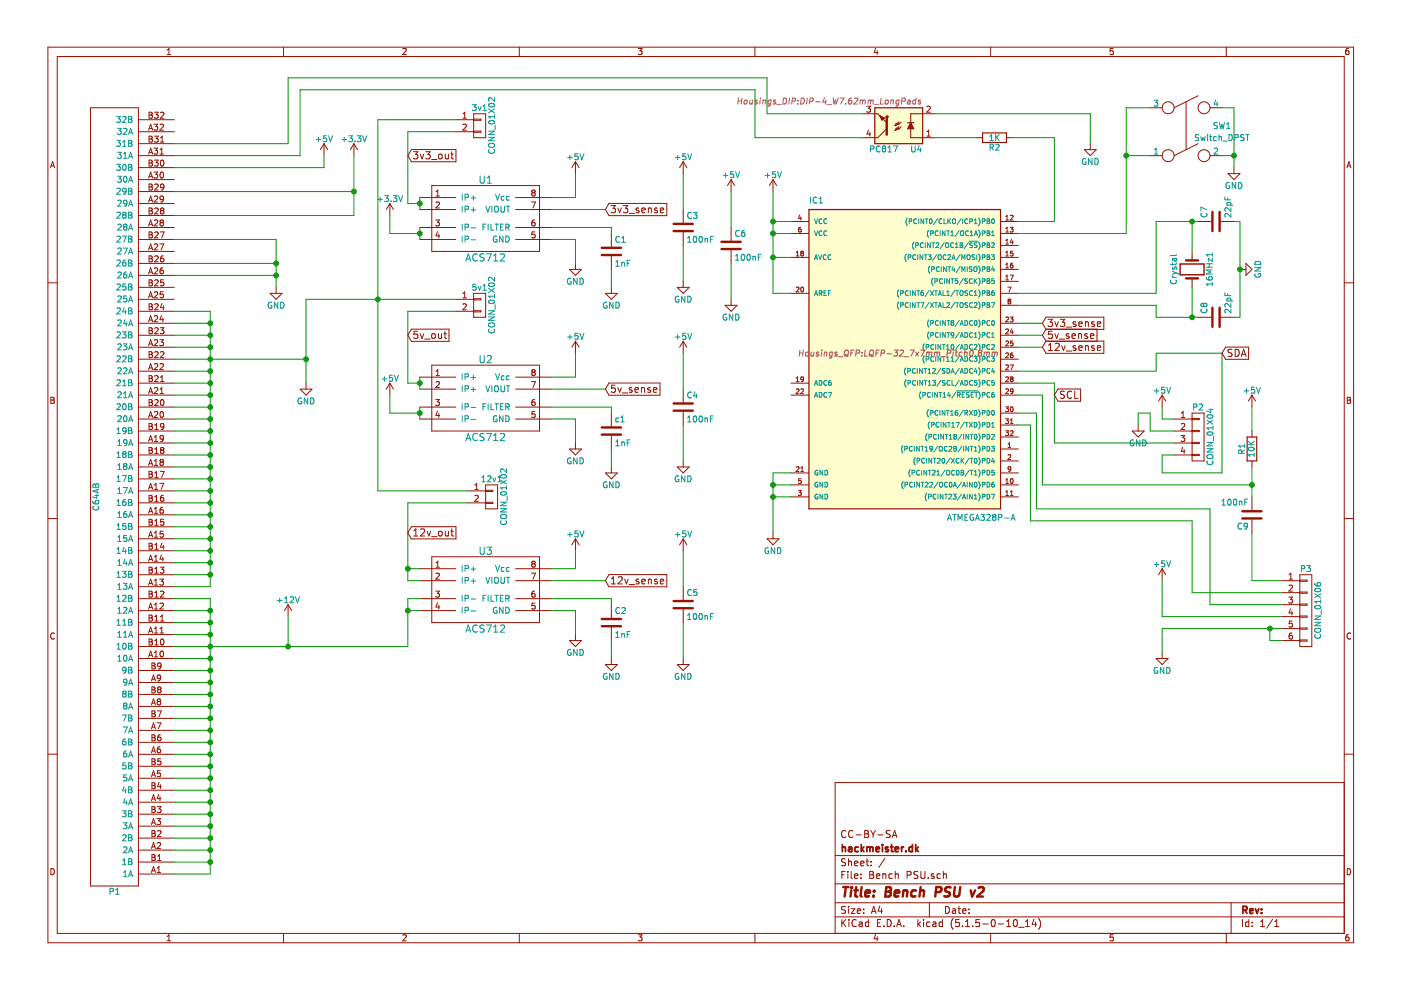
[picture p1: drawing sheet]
EESchema Schematic File Version 4
EELAYER 30 0
EELAYER END
$Descr A4 11693 8268
encoding utf-8
Sheet 1 1
Title "Bench PSU v2"
Date ""
Rev ""
Comp "hackmeister.dk"
Comment1 "CC-BY-SA"
Comment2 ""
Comment3 ""
Comment4 ""
$EndDescr
$Comp
L Bench-PSU-rescue:C64AB P1
U 1 1
P 950 4150
F 0 "P1" H 950 7450 50  0000 C CNN
F 1 "C64AB" V 1100 4150 50  0000 C CNN
F 2 "Connectors:10046971-001LF" H 950 4150 50  0001 C CNN
F 3 "" H 950 4150 50  0000 C CNN
	1    950  4150
	-1   0    0    1   
$EndComp
$Comp
L Bench-PSU-rescue:CONN_01X02 3v1
U 1 1
P 4000 1050
F 0 "3v1" H 4000 1200 50  0000 C CNN
F 1 "CONN_01X02" V 4100 1050 50  0000 C CNN
F 2 "Connectors:DualBindingPost" H 4000 1050 50  0001 C CNN
F 3 "" H 4000 1050 50  0000 C CNN
	1    4000 1050
	1    0    0    -1  
$EndComp
$Comp
L Bench-PSU-rescue:CONN_01X02 5v1
U 1 1
P 4000 2550
F 0 "5v1" H 4000 2700 50  0000 C CNN
F 1 "CONN_01X02" V 4100 2550 50  0000 C CNN
F 2 "Connectors:DualBindingPost" H 4000 2550 50  0001 C CNN
F 3 "" H 4000 2550 50  0000 C CNN
	1    4000 2550
	1    0    0    -1  
$EndComp
$Comp
L Bench-PSU-rescue:CONN_01X02 12v1
U 1 1
P 4100 4150
F 0 "12v1" H 4100 4300 50  0000 C CNN
F 1 "CONN_01X02" V 4200 4150 50  0000 C CNN
F 2 "Connectors:DualBindingPost" H 4100 4150 50  0001 C CNN
F 3 "" H 4100 4150 50  0000 C CNN
	1    4100 4150
	1    0    0    -1  
$EndComp
Wire Wire Line
	3150 1000 3800 1000
Wire Wire Line
	2550 2500 3150 2500
Wire Wire Line
	1750 7300 1450 7300
Wire Wire Line
	1750 5000 1750 5100
Wire Wire Line
	1750 5000 1450 5000
Wire Wire Line
	1450 5100 1750 5100
Connection ~ 1750 5100
Wire Wire Line
	1450 5200 1750 5200
Connection ~ 1750 5200
Wire Wire Line
	1450 5300 1750 5300
Connection ~ 1750 5300
Wire Wire Line
	1450 5400 1750 5400
Connection ~ 1750 5400
Wire Wire Line
	1450 5500 1750 5500
Connection ~ 1750 5500
Wire Wire Line
	1450 5600 1750 5600
Connection ~ 1750 5600
Wire Wire Line
	1450 5700 1750 5700
Connection ~ 1750 5700
Wire Wire Line
	1450 5800 1750 5800
Connection ~ 1750 5800
Wire Wire Line
	1450 5900 1750 5900
Connection ~ 1750 5900
Wire Wire Line
	1450 6000 1750 6000
Connection ~ 1750 6000
Wire Wire Line
	1450 6100 1750 6100
Connection ~ 1750 6100
Wire Wire Line
	1450 6200 1750 6200
Connection ~ 1750 6200
Wire Wire Line
	1450 6300 1750 6300
Connection ~ 1750 6300
Wire Wire Line
	1450 6400 1750 6400
Connection ~ 1750 6400
Wire Wire Line
	1450 6500 1750 6500
Connection ~ 1750 6500
Wire Wire Line
	1450 6600 1750 6600
Connection ~ 1750 6600
Wire Wire Line
	1450 6700 1750 6700
Connection ~ 1750 6700
Wire Wire Line
	1450 6800 1750 6800
Connection ~ 1750 6800
Wire Wire Line
	1450 6900 1750 6900
Connection ~ 1750 6900
Wire Wire Line
	1450 7000 1750 7000
Connection ~ 1750 7000
Wire Wire Line
	1450 7100 1750 7100
Connection ~ 1750 7100
Wire Wire Line
	1450 7200 1750 7200
Connection ~ 1750 7200
Wire Wire Line
	1750 4900 1450 4900
Wire Wire Line
	1750 2600 1750 2700
Wire Wire Line
	1750 2600 1450 2600
Wire Wire Line
	1450 4800 1750 4800
Connection ~ 1750 4800
Wire Wire Line
	1450 4700 1750 4700
Connection ~ 1750 4700
Wire Wire Line
	1450 4600 1750 4600
Connection ~ 1750 4600
Wire Wire Line
	1450 4500 1750 4500
Connection ~ 1750 4500
Wire Wire Line
	1450 4400 1750 4400
Connection ~ 1750 4400
Wire Wire Line
	1450 4300 1750 4300
Connection ~ 1750 4300
Wire Wire Line
	1450 4200 1750 4200
Connection ~ 1750 4200
Wire Wire Line
	1450 4100 1750 4100
Connection ~ 1750 4100
Wire Wire Line
	1450 4000 1750 4000
Connection ~ 1750 4000
Wire Wire Line
	1450 3900 1750 3900
Connection ~ 1750 3900
Wire Wire Line
	1450 3800 1750 3800
Connection ~ 1750 3800
Wire Wire Line
	1450 3700 1750 3700
Connection ~ 1750 3700
Wire Wire Line
	1450 3600 1750 3600
Connection ~ 1750 3600
Wire Wire Line
	1450 3500 1750 3500
Connection ~ 1750 3500
Wire Wire Line
	1450 3400 1750 3400
Connection ~ 1750 3400
Wire Wire Line
	1450 3300 1750 3300
Connection ~ 1750 3300
Wire Wire Line
	1450 3200 1750 3200
Connection ~ 1750 3200
Wire Wire Line
	1450 3100 1750 3100
Connection ~ 1750 3100
Wire Wire Line
	1450 3000 1750 3000
Connection ~ 1750 3000
Wire Wire Line
	1450 2900 1750 2900
Connection ~ 1750 2900
Wire Wire Line
	1450 2800 1750 2800
Connection ~ 1750 2800
Wire Wire Line
	1450 2700 1750 2700
Connection ~ 1750 2700
Wire Wire Line
	2550 2500 2550 3000
$Comp
L power:GND #PWR01
U 1 1
P 2550 3200
F 0 "#PWR01" H 2550 2950 50  0001 C CNN
F 1 "GND" H 2550 3050 50  0000 C CNN
F 2 "" H 2550 3200 50  0000 C CNN
F 3 "" H 2550 3200 50  0000 C CNN
	1    2550 3200
	1    0    0    -1  
$EndComp
Connection ~ 2550 3000
$Comp
L power:+12V #PWR02
U 1 1
P 2400 5150
F 0 "#PWR02" H 2400 5000 50  0001 C CNN
F 1 "+12V" H 2400 5290 50  0000 C CNN
F 2 "" H 2400 5150 50  0000 C CNN
F 3 "" H 2400 5150 50  0000 C CNN
	1    2400 5150
	1    0    0    -1  
$EndComp
Wire Wire Line
	2400 5150 2400 5400
Connection ~ 2400 5400
Wire Wire Line
	1450 1200 2400 1200
Wire Wire Line
	1450 1300 2500 1300
Wire Wire Line
	1450 1400 2700 1400
$Comp
L power:+5V #PWR03
U 1 1
P 2700 1300
F 0 "#PWR03" H 2700 1150 50  0001 C CNN
F 1 "+5V" H 2700 1440 50  0000 C CNN
F 2 "" H 2700 1300 50  0000 C CNN
F 3 "" H 2700 1300 50  0000 C CNN
	1    2700 1300
	1    0    0    -1  
$EndComp
$Comp
L power:+3.3V #PWR04
U 1 1
P 2950 1300
F 0 "#PWR04" H 2950 1150 50  0001 C CNN
F 1 "+3.3V" H 2950 1440 50  0000 C CNN
F 2 "" H 2950 1300 50  0000 C CNN
F 3 "" H 2950 1300 50  0000 C CNN
	1    2950 1300
	1    0    0    -1  
$EndComp
Wire Wire Line
	2700 1400 2700 1300
Wire Wire Line
	2950 1300 2950 1600
$Comp
L power:GND #PWR05
U 1 1
P 2300 2400
F 0 "#PWR05" H 2300 2150 50  0001 C CNN
F 1 "GND" H 2300 2250 50  0000 C CNN
F 2 "" H 2300 2400 50  0000 C CNN
F 3 "" H 2300 2400 50  0000 C CNN
	1    2300 2400
	1    0    0    -1  
$EndComp
Wire Wire Line
	1450 1600 2950 1600
Connection ~ 2950 1600
Wire Wire Line
	2950 1800 1450 1800
Wire Wire Line
	1450 2000 2300 2000
Wire Wire Line
	2300 2000 2300 2200
Wire Wire Line
	2300 2200 1450 2200
Wire Wire Line
	2300 2300 1450 2300
Connection ~ 2300 2200
Connection ~ 2300 2300
$Comp
L power:+3.3V #PWR06
U 1 1
P 3250 1800
F 0 "#PWR06" H 3250 1650 50  0001 C CNN
F 1 "+3.3V" H 3250 1940 50  0000 C CNN
F 2 "" H 3250 1800 50  0000 C CNN
F 3 "" H 3250 1800 50  0000 C CNN
	1    3250 1800
	1    0    0    -1  
$EndComp
$Comp
L power:+5V #PWR07
U 1 1
P 3250 3300
F 0 "#PWR07" H 3250 3150 50  0001 C CNN
F 1 "+5V" H 3250 3440 50  0000 C CNN
F 2 "" H 3250 3300 50  0000 C CNN
F 3 "" H 3250 3300 50  0000 C CNN
	1    3250 3300
	1    0    0    -1  
$EndComp
Wire Wire Line
	3400 2600 3800 2600
Wire Wire Line
	3400 1100 3800 1100
$Comp
L Bench-PSU-rescue:ACS712 U3
U 1 1
P 4050 4900
F 0 "U3" H 4050 5200 60  0000 C CNN
F 1 "ACS712" H 4050 4550 60  0000 C CNN
F 2 "SMD_Packages:SOIC-8-N" H 4050 4900 60  0001 C CNN
F 3 "" H 4050 4900 60  0000 C CNN
	1    4050 4900
	1    0    0    -1  
$EndComp
$Comp
L Bench-PSU-rescue:ATMEGA328P-A IC1
U 1 1
P 7500 2950
F 0 "IC1" H 6750 4200 50  0000 L BNN
F 1 "ATMEGA328P-A" H 7900 1550 50  0000 L BNN
F 2 "Housings_QFP:LQFP-32_7x7mm_Pitch0.8mm" H 7500 2950 50  0000 C CIN
F 3 "" H 7500 2950 50  0000 C CNN
	1    7500 2950
	1    0    0    -1  
$EndComp
$Comp
L Bench-PSU-rescue:CONN_01X04 P2
U 1 1
P 10000 3650
F 0 "P2" H 10000 3900 50  0000 C CNN
F 1 "CONN_01X04" V 10100 3650 50  0000 C CNN
F 2 "Pin_Headers:Pin_Header_Straight_1x04" H 10000 3650 50  0001 C CNN
F 3 "" H 10000 3650 50  0000 C CNN
	1    10000 3650
	1    0    0    -1  
$EndComp
$Comp
L device:C C6
U 1 1
P 6100 2050
F 0 "C6" H 6125 2150 50  0000 L CNN
F 1 "100nF" H 6125 1950 50  0000 L CNN
F 2 "Capacitors_SMD:C_0805_HandSoldering" H 6138 1900 50  0001 C CNN
F 3 "" H 6100 2050 50  0000 C CNN
	1    6100 2050
	1    0    0    -1  
$EndComp
$Comp
L Bench-PSU-rescue:CONN_01X06 P3
U 1 1
P 10900 5100
F 0 "P3" H 10900 5450 50  0000 C CNN
F 1 "CONN_01X06" V 11000 5100 50  0000 C CNN
F 2 "Pin_Headers:Pin_Header_Angled_1x06" H 10900 5100 50  0001 C CNN
F 3 "" H 10900 5100 50  0000 C CNN
	1    10900 5100
	1    0    0    -1  
$EndComp
$Comp
L device:Crystal 16MHz1
U 1 1
P 9950 2250
F 0 "16MHz1" H 9950 2400 50  0000 C CNN
F 1 "Crystal" H 9950 2100 50  0000 C CNN
F 2 "Crystals:Crystal_HC49-U_Vertical" H 9950 2250 50  0001 C CNN
F 3 "" H 9950 2250 50  0000 C CNN
	1    9950 2250
	0    1    1    0   
$EndComp
$Comp
L device:C C8
U 1 1
P 10150 2650
F 0 "C8" H 10175 2750 50  0000 L CNN
F 1 "22pF" H 10175 2550 50  0000 L CNN
F 2 "Capacitors_SMD:C_0805_HandSoldering" H 10188 2500 50  0001 C CNN
F 3 "" H 10150 2650 50  0000 C CNN
	1    10150 2650
	0    -1   -1   0   
$EndComp
$Comp
L device:C C7
U 1 1
P 10150 1850
F 0 "C7" H 10175 1950 50  0000 L CNN
F 1 "22pF" H 10175 1750 50  0000 L CNN
F 2 "Capacitors_SMD:C_0805_HandSoldering" H 10188 1700 50  0001 C CNN
F 3 "" H 10150 1850 50  0000 C CNN
	1    10150 1850
	0    -1   -1   0   
$EndComp
$Comp
L device:C C9
U 1 1
P 10450 4300
F 0 "C9" H 10475 4400 50  0000 L CNN
F 1 "100nF" H 10475 4200 50  0000 L CNN
F 2 "Capacitors_SMD:C_0805_HandSoldering" H 10488 4150 50  0001 C CNN
F 3 "" H 10450 4300 50  0000 C CNN
	1    10450 4300
	-1   0    0    1   
$EndComp
$Comp
L device:R R1
U 1 1
P 10450 3750
F 0 "R1" V 10530 3750 50  0000 C CNN
F 1 "10K" V 10450 3750 50  0000 C CNN
F 2 "Resistors_SMD:R_0805_HandSoldering" V 10380 3750 50  0001 C CNN
F 3 "" H 10450 3750 50  0000 C CNN
	1    10450 3750
	-1   0    0    1   
$EndComp
$Comp
L power:+5V #PWR08
U 1 1
P 10450 3400
F 0 "#PWR08" H 10450 3250 50  0001 C CNN
F 1 "+5V" H 10450 3540 50  0000 C CNN
F 2 "" H 10450 3400 50  0000 C CNN
F 3 "" H 10450 3400 50  0000 C CNN
	1    10450 3400
	1    0    0    -1  
$EndComp
$Comp
L power:GND #PWR09
U 1 1
P 6450 4450
F 0 "#PWR09" H 6450 4200 50  0001 C CNN
F 1 "GND" H 6450 4300 50  0000 C CNN
F 2 "" H 6450 4450 50  0000 C CNN
F 3 "" H 6450 4450 50  0000 C CNN
	1    6450 4450
	1    0    0    -1  
$EndComp
$Comp
L power:GND #PWR010
U 1 1
P 10350 2250
F 0 "#PWR010" H 10350 2000 50  0001 C CNN
F 1 "GND" H 10350 2100 50  0000 C CNN
F 2 "" H 10350 2250 50  0000 C CNN
F 3 "" H 10350 2250 50  0000 C CNN
	1    10350 2250
	0    -1   -1   0   
$EndComp
Wire Wire Line
	6600 3950 6450 3950
Wire Wire Line
	6450 3950 6450 4050
Wire Wire Line
	6600 4050 6450 4050
Connection ~ 6450 4050
Wire Wire Line
	6600 4150 6450 4150
Connection ~ 6450 4150
Wire Wire Line
	9950 2650 9950 2400
Wire Wire Line
	9950 2100 9950 1850
Wire Wire Line
	10450 3400 10450 3600
$Comp
L power:+5V #PWR011
U 1 1
P 6450 1600
F 0 "#PWR011" H 6450 1450 50  0001 C CNN
F 1 "+5V" H 6450 1740 50  0000 C CNN
F 2 "" H 6450 1600 50  0000 C CNN
F 3 "" H 6450 1600 50  0000 C CNN
	1    6450 1600
	1    0    0    -1  
$EndComp
Wire Wire Line
	6450 1600 6450 1850
Wire Wire Line
	6450 1950 6600 1950
Wire Wire Line
	6600 1850 6450 1850
Connection ~ 6450 1850
Wire Wire Line
	6450 2150 6600 2150
Connection ~ 6450 1950
Wire Wire Line
	6450 2450 6600 2450
Connection ~ 6450 2150
$Comp
L power:GND #PWR012
U 1 1
P 6100 2500
F 0 "#PWR012" H 6100 2250 50  0001 C CNN
F 1 "GND" H 6100 2350 50  0000 C CNN
F 2 "" H 6100 2500 50  0000 C CNN
F 3 "" H 6100 2500 50  0000 C CNN
	1    6100 2500
	1    0    0    -1  
$EndComp
$Comp
L power:+5V #PWR013
U 1 1
P 6100 1600
F 0 "#PWR013" H 6100 1450 50  0001 C CNN
F 1 "+5V" H 6100 1740 50  0000 C CNN
F 2 "" H 6100 1600 50  0000 C CNN
F 3 "" H 6100 1600 50  0000 C CNN
	1    6100 1600
	1    0    0    -1  
$EndComp
Wire Wire Line
	6100 1600 6100 1900
Wire Wire Line
	6100 2200 6100 2500
$Comp
L power:GND #PWR014
U 1 1
P 4800 5300
F 0 "#PWR014" H 4800 5050 50  0001 C CNN
F 1 "GND" H 4800 5150 50  0000 C CNN
F 2 "" H 4800 5300 50  0000 C CNN
F 3 "" H 4800 5300 50  0000 C CNN
	1    4800 5300
	1    0    0    -1  
$EndComp
$Comp
L power:+5V #PWR015
U 1 1
P 4800 4600
F 0 "#PWR015" H 4800 4450 50  0001 C CNN
F 1 "+5V" H 4800 4740 50  0000 C CNN
F 2 "" H 4800 4600 50  0000 C CNN
F 3 "" H 4800 4600 50  0000 C CNN
	1    4800 4600
	1    0    0    -1  
$EndComp
Wire Wire Line
	4800 4600 4800 4750
Wire Wire Line
	4800 4750 4600 4750
Wire Wire Line
	4600 5100 4800 5100
Wire Wire Line
	4800 5100 4800 5300
Wire Wire Line
	3400 4750 3500 4750
Wire Wire Line
	3400 4850 3500 4850
Connection ~ 3400 4750
Wire Wire Line
	3500 5000 3400 5000
Wire Wire Line
	3400 5000 3400 5100
Wire Wire Line
	3500 5100 3400 5100
Connection ~ 3400 5100
Wire Wire Line
	10300 2650 10350 2650
Wire Wire Line
	10350 2650 10350 2250
Wire Wire Line
	10350 1850 10300 1850
Connection ~ 10350 2250
Connection ~ 9950 2650
Connection ~ 9950 1850
$Comp
L power:+5V #PWR016
U 1 1
P 9700 3400
F 0 "#PWR016" H 9700 3250 50  0001 C CNN
F 1 "+5V" H 9700 3540 50  0000 C CNN
F 2 "" H 9700 3400 50  0000 C CNN
F 3 "" H 9700 3400 50  0000 C CNN
	1    9700 3400
	1    0    0    -1  
$EndComp
Wire Wire Line
	9800 3500 9700 3500
Wire Wire Line
	9700 3500 9700 3400
$Comp
L power:GND #PWR017
U 1 1
P 9500 3550
F 0 "#PWR017" H 9500 3300 50  0001 C CNN
F 1 "GND" H 9500 3400 50  0000 C CNN
F 2 "" H 9500 3550 50  0000 C CNN
F 3 "" H 9500 3550 50  0000 C CNN
	1    9500 3550
	1    0    0    -1  
$EndComp
Wire Wire Line
	9800 3600 9600 3600
Wire Wire Line
	9600 3600 9600 3450
Wire Wire Line
	9600 3450 9500 3450
Wire Wire Line
	9500 3450 9500 3550
Wire Wire Line
	8800 3700 9800 3700
Wire Wire Line
	8800 3700 8800 3200
Wire Wire Line
	8800 3200 8500 3200
Wire Wire Line
	9800 3800 9700 3800
Wire Wire Line
	9700 3800 9700 3950
Wire Wire Line
	9700 3950 10200 3950
Wire Wire Line
	8500 3100 9650 3100
Wire Wire Line
	10450 3900 10450 4050
Wire Wire Line
	8500 3300 8700 3300
Wire Wire Line
	8700 3300 8700 4050
Wire Wire Line
	8700 4050 10450 4050
Connection ~ 10450 4050
Wire Wire Line
	8500 3450 8650 3450
Wire Wire Line
	8650 3450 8650 4250
Wire Wire Line
	8650 4250 10100 4250
Wire Wire Line
	8500 3550 8600 3550
Wire Wire Line
	8600 3550 8600 4350
Wire Wire Line
	8600 4350 9950 4350
Wire Wire Line
	10450 4450 10450 4850
Wire Wire Line
	10450 4850 10700 4850
Wire Wire Line
	9950 4350 9950 4950
Wire Wire Line
	9950 4950 10700 4950
Wire Wire Line
	10100 4250 10100 5050
Wire Wire Line
	10100 5050 10700 5050
$Comp
L power:+5V #PWR018
U 1 1
P 9700 4850
F 0 "#PWR018" H 9700 4700 50  0001 C CNN
F 1 "+5V" H 9700 4990 50  0000 C CNN
F 2 "" H 9700 4850 50  0000 C CNN
F 3 "" H 9700 4850 50  0000 C CNN
	1    9700 4850
	1    0    0    -1  
$EndComp
$Comp
L power:GND #PWR019
U 1 1
P 9700 5450
F 0 "#PWR019" H 9700 5200 50  0001 C CNN
F 1 "GND" H 9700 5300 50  0000 C CNN
F 2 "" H 9700 5450 50  0000 C CNN
F 3 "" H 9700 5450 50  0000 C CNN
	1    9700 5450
	1    0    0    -1  
$EndComp
Wire Wire Line
	10700 5150 9700 5150
Wire Wire Line
	9700 5150 9700 4850
Wire Wire Line
	10700 5250 10600 5250
Wire Wire Line
	9700 5250 9700 5450
Wire Wire Line
	10700 5350 10600 5350
Wire Wire Line
	10600 5350 10600 5250
Connection ~ 10600 5250
Wire Wire Line
	3150 4100 3900 4100
Wire Wire Line
	3900 4200 3400 4200
Wire Wire Line
	3400 4200 3400 4750
$Comp
L Bench-PSU-rescue:ACS712 U2
U 1 1
P 4050 3300
F 0 "U2" H 4050 3600 60  0000 C CNN
F 1 "ACS712" H 4050 2950 60  0000 C CNN
F 2 "SMD_Packages:SOIC-8-N" H 4050 3300 60  0001 C CNN
F 3 "" H 4050 3300 60  0000 C CNN
	1    4050 3300
	1    0    0    -1  
$EndComp
$Comp
L Bench-PSU-rescue:ACS712 U1
U 1 1
P 4050 1800
F 0 "U1" H 4050 2100 60  0000 C CNN
F 1 "ACS712" H 4050 1450 60  0000 C CNN
F 2 "SMD_Packages:SOIC-8-N" H 4050 1800 60  0001 C CNN
F 3 "" H 4050 1800 60  0000 C CNN
	1    4050 1800
	1    0    0    -1  
$EndComp
$Comp
L power:GND #PWR020
U 1 1
P 4800 2200
F 0 "#PWR020" H 4800 1950 50  0001 C CNN
F 1 "GND" H 4800 2050 50  0000 C CNN
F 2 "" H 4800 2200 50  0000 C CNN
F 3 "" H 4800 2200 50  0000 C CNN
	1    4800 2200
	1    0    0    -1  
$EndComp
$Comp
L power:GND #PWR021
U 1 1
P 4800 3700
F 0 "#PWR021" H 4800 3450 50  0001 C CNN
F 1 "GND" H 4800 3550 50  0000 C CNN
F 2 "" H 4800 3700 50  0000 C CNN
F 3 "" H 4800 3700 50  0000 C CNN
	1    4800 3700
	1    0    0    -1  
$EndComp
$Comp
L power:+5V #PWR022
U 1 1
P 4800 2950
F 0 "#PWR022" H 4800 2800 50  0001 C CNN
F 1 "+5V" H 4800 3090 50  0000 C CNN
F 2 "" H 4800 2950 50  0000 C CNN
F 3 "" H 4800 2950 50  0000 C CNN
	1    4800 2950
	1    0    0    -1  
$EndComp
$Comp
L power:+5V #PWR023
U 1 1
P 4800 1450
F 0 "#PWR023" H 4800 1300 50  0001 C CNN
F 1 "+5V" H 4800 1590 50  0000 C CNN
F 2 "" H 4800 1450 50  0000 C CNN
F 3 "" H 4800 1450 50  0000 C CNN
	1    4800 1450
	1    0    0    -1  
$EndComp
Wire Wire Line
	4800 1450 4800 1650
Wire Wire Line
	4800 1650 4600 1650
Wire Wire Line
	4600 2000 4800 2000
Wire Wire Line
	4800 2000 4800 2200
Wire Wire Line
	4600 3150 4800 3150
Wire Wire Line
	4800 3150 4800 2950
Wire Wire Line
	4600 3500 4800 3500
Wire Wire Line
	4800 3500 4800 3700
Wire Wire Line
	3150 1000 3150 2500
Connection ~ 3150 2500
Wire Wire Line
	3500 3400 3500 3450
Wire Wire Line
	3250 3450 3500 3450
Wire Wire Line
	3250 3300 3250 3450
Connection ~ 3500 3450
Wire Wire Line
	3500 3250 3500 3200
Wire Wire Line
	3500 3200 3400 3200
Wire Wire Line
	3400 3200 3400 2600
Connection ~ 3500 3200
Wire Wire Line
	3500 1900 3500 1950
Wire Wire Line
	3500 1950 3250 1950
Wire Wire Line
	3250 1950 3250 1800
Connection ~ 3500 1950
Wire Wire Line
	3500 1750 3500 1700
Wire Wire Line
	3500 1700 3400 1700
Wire Wire Line
	3400 1700 3400 1100
Connection ~ 3500 1700
Wire Wire Line
	4600 4850 5050 4850
Text GLabel 5050 4850 2    60   Input ~ 0
12v_sense
Wire Wire Line
	4600 3250 5050 3250
Text GLabel 5050 3250 2    60   Input ~ 0
5v_sense
Wire Wire Line
	4600 1750 5050 1750
Text GLabel 5050 1750 2    60   Input ~ 0
3v3_sense
Wire Wire Line
	8500 2700 8700 2700
Wire Wire Line
	8500 2800 8700 2800
Wire Wire Line
	8500 2900 8700 2900
Text GLabel 8700 2700 2    60   Input ~ 0
3v3_sense
Text GLabel 8700 2800 2    60   Input ~ 0
5v_sense
Text GLabel 8700 2900 2    60   Input ~ 0
12v_sense
Wire Wire Line
	10000 1850 9950 1850
Wire Wire Line
	9650 1850 9650 2450
Wire Wire Line
	9650 2450 8500 2450
Wire Wire Line
	10000 2650 9950 2650
Wire Wire Line
	9650 2650 9650 2550
Wire Wire Line
	9650 2550 8500 2550
$Comp
L device:C C2
U 1 1
P 5100 5200
F 0 "C2" H 5125 5300 50  0000 L CNN
F 1 "1nF" H 5125 5100 50  0000 L CNN
F 2 "Capacitors_SMD:C_0805_HandSoldering" H 5138 5050 50  0001 C CNN
F 3 "" H 5100 5200 50  0000 C CNN
	1    5100 5200
	1    0    0    -1  
$EndComp
$Comp
L device:C c1
U 1 1
P 5100 3600
F 0 "c1" H 5125 3700 50  0000 L CNN
F 1 "1nF" H 5125 3500 50  0000 L CNN
F 2 "Capacitors_SMD:C_0805_HandSoldering" H 5138 3450 50  0001 C CNN
F 3 "" H 5100 3600 50  0000 C CNN
	1    5100 3600
	1    0    0    -1  
$EndComp
$Comp
L device:C C1
U 1 1
P 5100 2100
F 0 "C1" H 5125 2200 50  0000 L CNN
F 1 "1nF" H 5125 2000 50  0000 L CNN
F 2 "Capacitors_SMD:C_0805_HandSoldering" H 5138 1950 50  0001 C CNN
F 3 "" H 5100 2100 50  0000 C CNN
	1    5100 2100
	1    0    0    -1  
$EndComp
$Comp
L power:GND #PWR024
U 1 1
P 5100 2400
F 0 "#PWR024" H 5100 2150 50  0001 C CNN
F 1 "GND" H 5100 2250 50  0000 C CNN
F 2 "" H 5100 2400 50  0000 C CNN
F 3 "" H 5100 2400 50  0000 C CNN
	1    5100 2400
	1    0    0    -1  
$EndComp
$Comp
L power:GND #PWR025
U 1 1
P 5100 3900
F 0 "#PWR025" H 5100 3650 50  0001 C CNN
F 1 "GND" H 5100 3750 50  0000 C CNN
F 2 "" H 5100 3900 50  0000 C CNN
F 3 "" H 5100 3900 50  0000 C CNN
	1    5100 3900
	1    0    0    -1  
$EndComp
$Comp
L power:GND #PWR026
U 1 1
P 5100 5500
F 0 "#PWR026" H 5100 5250 50  0001 C CNN
F 1 "GND" H 5100 5350 50  0000 C CNN
F 2 "" H 5100 5500 50  0000 C CNN
F 3 "" H 5100 5500 50  0000 C CNN
	1    5100 5500
	1    0    0    -1  
$EndComp
Wire Wire Line
	4600 3400 5100 3400
Wire Wire Line
	5100 3400 5100 3450
Wire Wire Line
	5100 3750 5100 3900
Wire Wire Line
	4600 5000 5100 5000
Wire Wire Line
	5100 5000 5100 5050
Wire Wire Line
	5100 5350 5100 5500
Wire Wire Line
	4600 1900 5100 1900
Wire Wire Line
	5100 1900 5100 1950
Wire Wire Line
	5100 2250 5100 2400
$Comp
L device:C C3
U 1 1
P 5700 1900
F 0 "C3" H 5725 2000 50  0000 L CNN
F 1 "100nF" H 5725 1800 50  0000 L CNN
F 2 "Capacitors_SMD:C_0805_HandSoldering" H 5738 1750 50  0001 C CNN
F 3 "" H 5700 1900 50  0000 C CNN
	1    5700 1900
	1    0    0    -1  
$EndComp
$Comp
L power:GND #PWR027
U 1 1
P 5700 2350
F 0 "#PWR027" H 5700 2100 50  0001 C CNN
F 1 "GND" H 5700 2200 50  0000 C CNN
F 2 "" H 5700 2350 50  0000 C CNN
F 3 "" H 5700 2350 50  0000 C CNN
	1    5700 2350
	1    0    0    -1  
$EndComp
$Comp
L power:+5V #PWR028
U 1 1
P 5700 1450
F 0 "#PWR028" H 5700 1300 50  0001 C CNN
F 1 "+5V" H 5700 1590 50  0000 C CNN
F 2 "" H 5700 1450 50  0000 C CNN
F 3 "" H 5700 1450 50  0000 C CNN
	1    5700 1450
	1    0    0    -1  
$EndComp
Wire Wire Line
	5700 1450 5700 1750
Wire Wire Line
	5700 2050 5700 2350
$Comp
L device:C C4
U 1 1
P 5700 3400
F 0 "C4" H 5725 3500 50  0000 L CNN
F 1 "100nF" H 5725 3300 50  0000 L CNN
F 2 "Capacitors_SMD:C_0805_HandSoldering" H 5738 3250 50  0001 C CNN
F 3 "" H 5700 3400 50  0000 C CNN
	1    5700 3400
	1    0    0    -1  
$EndComp
$Comp
L power:GND #PWR029
U 1 1
P 5700 3850
F 0 "#PWR029" H 5700 3600 50  0001 C CNN
F 1 "GND" H 5700 3700 50  0000 C CNN
F 2 "" H 5700 3850 50  0000 C CNN
F 3 "" H 5700 3850 50  0000 C CNN
	1    5700 3850
	1    0    0    -1  
$EndComp
$Comp
L power:+5V #PWR030
U 1 1
P 5700 2950
F 0 "#PWR030" H 5700 2800 50  0001 C CNN
F 1 "+5V" H 5700 3090 50  0000 C CNN
F 2 "" H 5700 2950 50  0000 C CNN
F 3 "" H 5700 2950 50  0000 C CNN
	1    5700 2950
	1    0    0    -1  
$EndComp
Wire Wire Line
	5700 2950 5700 3250
Wire Wire Line
	5700 3550 5700 3850
$Comp
L device:C C5
U 1 1
P 5700 5050
F 0 "C5" H 5725 5150 50  0000 L CNN
F 1 "100nF" H 5725 4950 50  0000 L CNN
F 2 "Capacitors_SMD:C_0805_HandSoldering" H 5738 4900 50  0001 C CNN
F 3 "" H 5700 5050 50  0000 C CNN
	1    5700 5050
	1    0    0    -1  
$EndComp
$Comp
L power:GND #PWR031
U 1 1
P 5700 5500
F 0 "#PWR031" H 5700 5250 50  0001 C CNN
F 1 "GND" H 5700 5350 50  0000 C CNN
F 2 "" H 5700 5500 50  0000 C CNN
F 3 "" H 5700 5500 50  0000 C CNN
	1    5700 5500
	1    0    0    -1  
$EndComp
$Comp
L power:+5V #PWR032
U 1 1
P 5700 4600
F 0 "#PWR032" H 5700 4450 50  0001 C CNN
F 1 "+5V" H 5700 4740 50  0000 C CNN
F 2 "" H 5700 4600 50  0000 C CNN
F 3 "" H 5700 4600 50  0000 C CNN
	1    5700 4600
	1    0    0    -1  
$EndComp
Wire Wire Line
	5700 4600 5700 4900
Wire Wire Line
	5700 5200 5700 5500
$Comp
L Bench-PSU-rescue:PC817 U4
U 1 1
P 7500 1050
F 0 "U4" H 7300 1250 50  0000 L CNN
F 1 "PC817" H 7500 1250 50  0000 L CNN
F 2 "Housings_DIP:DIP-4_W7.62mm_LongPads" H 7300 850 50  0000 L CIN
F 3 "" H 7500 1050 50  0000 L CNN
	1    7500 1050
	-1   0    0    1   
$EndComp
Wire Wire Line
	2500 1300 2500 750 
Wire Wire Line
	2500 750  6300 750 
Wire Wire Line
	6300 750  6300 1150
Wire Wire Line
	6300 1150 7200 1150
Wire Wire Line
	2400 1200 2400 650 
Wire Wire Line
	2400 650  6400 650 
Wire Wire Line
	6400 650  6400 950 
Wire Wire Line
	6400 950  7200 950 
$Comp
L device:R R2
U 1 1
P 8300 1150
F 0 "R2" V 8380 1150 50  0000 C CNN
F 1 "1K" V 8300 1150 50  0000 C CNN
F 2 "Resistors_SMD:R_0805_HandSoldering" V 8230 1150 50  0001 C CNN
F 3 "" H 8300 1150 50  0000 C CNN
	1    8300 1150
	0    1    1    0   
$EndComp
Wire Wire Line
	7800 1150 8150 1150
Wire Wire Line
	8450 1150 8800 1150
Wire Wire Line
	8800 1150 8800 1850
Wire Wire Line
	8800 1850 8500 1850
$Comp
L power:GND #PWR033
U 1 1
P 9100 1200
F 0 "#PWR033" H 9100 950 50  0001 C CNN
F 1 "GND" H 9100 1050 50  0000 C CNN
F 2 "" H 9100 1200 50  0000 C CNN
F 3 "" H 9100 1200 50  0000 C CNN
	1    9100 1200
	1    0    0    -1  
$EndComp
Wire Wire Line
	7800 950  9100 950 
Wire Wire Line
	9100 950  9100 1200
Text GLabel 3400 4450 2    60   Input ~ 0
12v_out
Text GLabel 3400 2800 2    60   Input ~ 0
5v_out
Text GLabel 3400 1300 2    60   Input ~ 0
3v3_out
$Comp
L Bench-PSU-rescue:Switch_DPST SW1
U 1 1
P 9900 1100
F 0 "SW1" H 10200 1150 50  0000 C CNN
F 1 "Switch_DPST" H 10200 1050 50  0000 C CNN
F 2 "Buttons_Switches_SMD:SW_SPST_EVPBF" H 9900 1100 50  0001 C CNN
F 3 "" H 9900 1100 50  0000 C CNN
	1    9900 1100
	1    0    0    -1  
$EndComp
$Comp
L power:GND #PWR034
U 1 1
P 10300 1400
F 0 "#PWR034" H 10300 1150 50  0001 C CNN
F 1 "GND" H 10300 1250 50  0000 C CNN
F 2 "" H 10300 1400 50  0000 C CNN
F 3 "" H 10300 1400 50  0000 C CNN
	1    10300 1400
	1    0    0    -1  
$EndComp
Wire Wire Line
	10200 900  10300 900 
Wire Wire Line
	10300 900  10300 1300
Wire Wire Line
	10200 1300 10300 1300
Connection ~ 10300 1300
Wire Wire Line
	9400 900  9600 900 
Wire Wire Line
	9400 900  9400 1300
Wire Wire Line
	9400 1950 8500 1950
Wire Wire Line
	9600 1300 9400 1300
Connection ~ 9400 1300
Text GLabel 10200 2950 2    60   Input ~ 0
SDA
Wire Wire Line
	10200 3950 10200 2950
Wire Wire Line
	10200 2950 9650 2950
Wire Wire Line
	9650 2950 9650 3100
Text GLabel 8800 3300 2    60   Input ~ 0
SCL
Wire Wire Line
	1750 5100 1750 5200
Wire Wire Line
	1750 5200 1750 5300
Wire Wire Line
	1750 5300 1750 5400
Wire Wire Line
	1750 5400 2400 5400
Wire Wire Line
	1750 5400 1750 5500
Wire Wire Line
	1750 5500 1750 5600
Wire Wire Line
	1750 5600 1750 5700
Wire Wire Line
	1750 5700 1750 5800
Wire Wire Line
	1750 5800 1750 5900
Wire Wire Line
	1750 5900 1750 6000
Wire Wire Line
	1750 6000 1750 6100
Wire Wire Line
	1750 6100 1750 6200
Wire Wire Line
	1750 6200 1750 6300
Wire Wire Line
	1750 6300 1750 6400
Wire Wire Line
	1750 6400 1750 6500
Wire Wire Line
	1750 6500 1750 6600
Wire Wire Line
	1750 6600 1750 6700
Wire Wire Line
	1750 6700 1750 6800
Wire Wire Line
	1750 6800 1750 6900
Wire Wire Line
	1750 6900 1750 7000
Wire Wire Line
	1750 7000 1750 7100
Wire Wire Line
	1750 7100 1750 7200
Wire Wire Line
	1750 7200 1750 7300
Wire Wire Line
	1750 4800 1750 4900
Wire Wire Line
	1750 4700 1750 4800
Wire Wire Line
	1750 4600 1750 4700
Wire Wire Line
	1750 4500 1750 4600
Wire Wire Line
	1750 4400 1750 4500
Wire Wire Line
	1750 4300 1750 4400
Wire Wire Line
	1750 4200 1750 4300
Wire Wire Line
	1750 4100 1750 4200
Wire Wire Line
	1750 4000 1750 4100
Wire Wire Line
	1750 3900 1750 4000
Wire Wire Line
	1750 3800 1750 3900
Wire Wire Line
	1750 3700 1750 3800
Wire Wire Line
	1750 3600 1750 3700
Wire Wire Line
	1750 3500 1750 3600
Wire Wire Line
	1750 3400 1750 3500
Wire Wire Line
	1750 3300 1750 3400
Wire Wire Line
	1750 3200 1750 3300
Wire Wire Line
	1750 3100 1750 3200
Wire Wire Line
	1750 3000 1750 3100
Wire Wire Line
	1750 3000 2550 3000
Wire Wire Line
	1750 2900 1750 3000
Wire Wire Line
	1750 2800 1750 2900
Wire Wire Line
	1750 2700 1750 2800
Wire Wire Line
	2550 3000 2550 3200
Wire Wire Line
	2400 5400 3400 5400
Wire Wire Line
	2950 1600 2950 1800
Wire Wire Line
	2300 2200 2300 2300
Wire Wire Line
	2300 2300 2300 2400
Wire Wire Line
	6450 4050 6450 4150
Wire Wire Line
	6450 4150 6450 4450
Wire Wire Line
	6450 1850 6450 1950
Wire Wire Line
	6450 1950 6450 2150
Wire Wire Line
	6450 2150 6450 2450
Wire Wire Line
	3400 4750 3400 4850
Wire Wire Line
	3400 5100 3400 5400
Wire Wire Line
	10350 2250 10350 1850
Wire Wire Line
	9950 2650 9650 2650
Wire Wire Line
	9950 1850 9650 1850
Wire Wire Line
	10450 4050 10450 4150
Wire Wire Line
	10600 5250 9700 5250
Wire Wire Line
	3150 2500 3800 2500
Wire Wire Line
	3150 2500 3150 4100
Wire Wire Line
	3500 3450 3500 3500
Wire Wire Line
	3500 3200 3500 3150
Wire Wire Line
	3500 1950 3500 2000
Wire Wire Line
	3500 1700 3500 1650
Wire Wire Line
	10300 1300 10300 1400
Wire Wire Line
	9400 1300 9400 1950
$EndSCHEMATC
